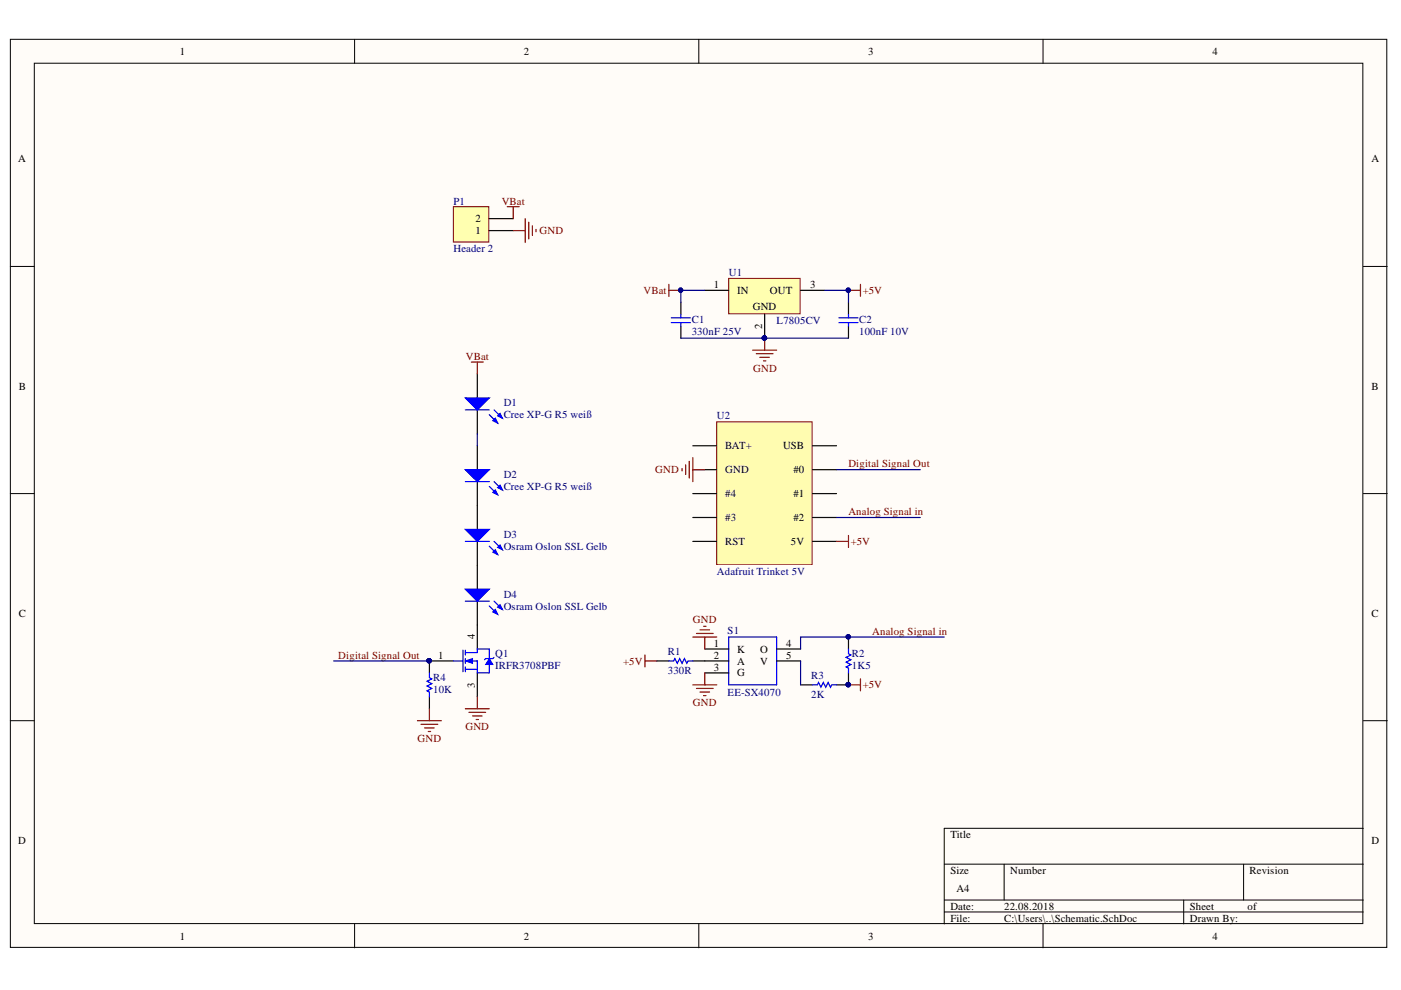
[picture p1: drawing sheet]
# Altium schematic sheet Schematic.SchDoc: Muzzleflash Simulator V1
size A4; DrawnBy: Philipp Hergesell; Revision: V1.0; SheetNumber: 1; SheetTotal: 1

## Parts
C1  330nF 25V  [CAPC0603(1608)100_M]
C2  100nF 10V  [CAPC0603(1608)100_L]
D1  Cree XP-G R5 weiß  [3.5X2.8X1.9]
D2  Cree XP-G R5 weiß  [3.5X2.8X1.9]
D3  Osram Oslon SSL Gelb  [3.5X2.8X1.9]
D4  Osram Oslon SSL Gelb  [3.5X2.8X1.9]
P1  Header 2  [HDR1X2]
Q1  IRFR3708PBF  [INTR-TO-252AA-3_M]
R1  330R  [RESC0603(1608)_L]
R2  1K5  [RESC0603(1608)_L]
R3  2K  [RESC0603(1608)_N]
R4  10K  [RESC0603(1608)_N]
S1  EE-SX4070  [EE-SX4070]
U1  L7805CV  [TO220]
U2  Adafruit Trinket 5V

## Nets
+5V: C2.2 R1.1 R2.1 R3.2 U1.3(OUT) U2.10(5V)
GND: C1.1 C2.1 P1.1 Q1.3(S) R4.1 S1.1(K) S1.3(G) U1.2(GND)
VBat: C1.2 D1.1(A) P1.2 U1.1(IN)
Analog Signal in: R2.2 S1.4(O) U2.9(#2)
Digital Signal Out: Q1.1(G) R4.2 U2.7(#0)
NetD1_2: D1.2(K) D2.1(A)
NetD2_2: D2.2(K) D3.1(A)
NetD3_2: D3.2(K) D4.1(A)
NetD4_2: D4.2(K) Q1.4(D)
NetR1_2: R1.2 S1.2(A)
NetR3_1: R3.1 S1.5(V)

Not connected (* = marked no-connect by the designer): U2 1(BAT+) 2(GND) 3(#4) 4(#3) 5(RST) 6(USB) 8(#1)

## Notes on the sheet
- Labels drawn without touching a wire or pin: GND
